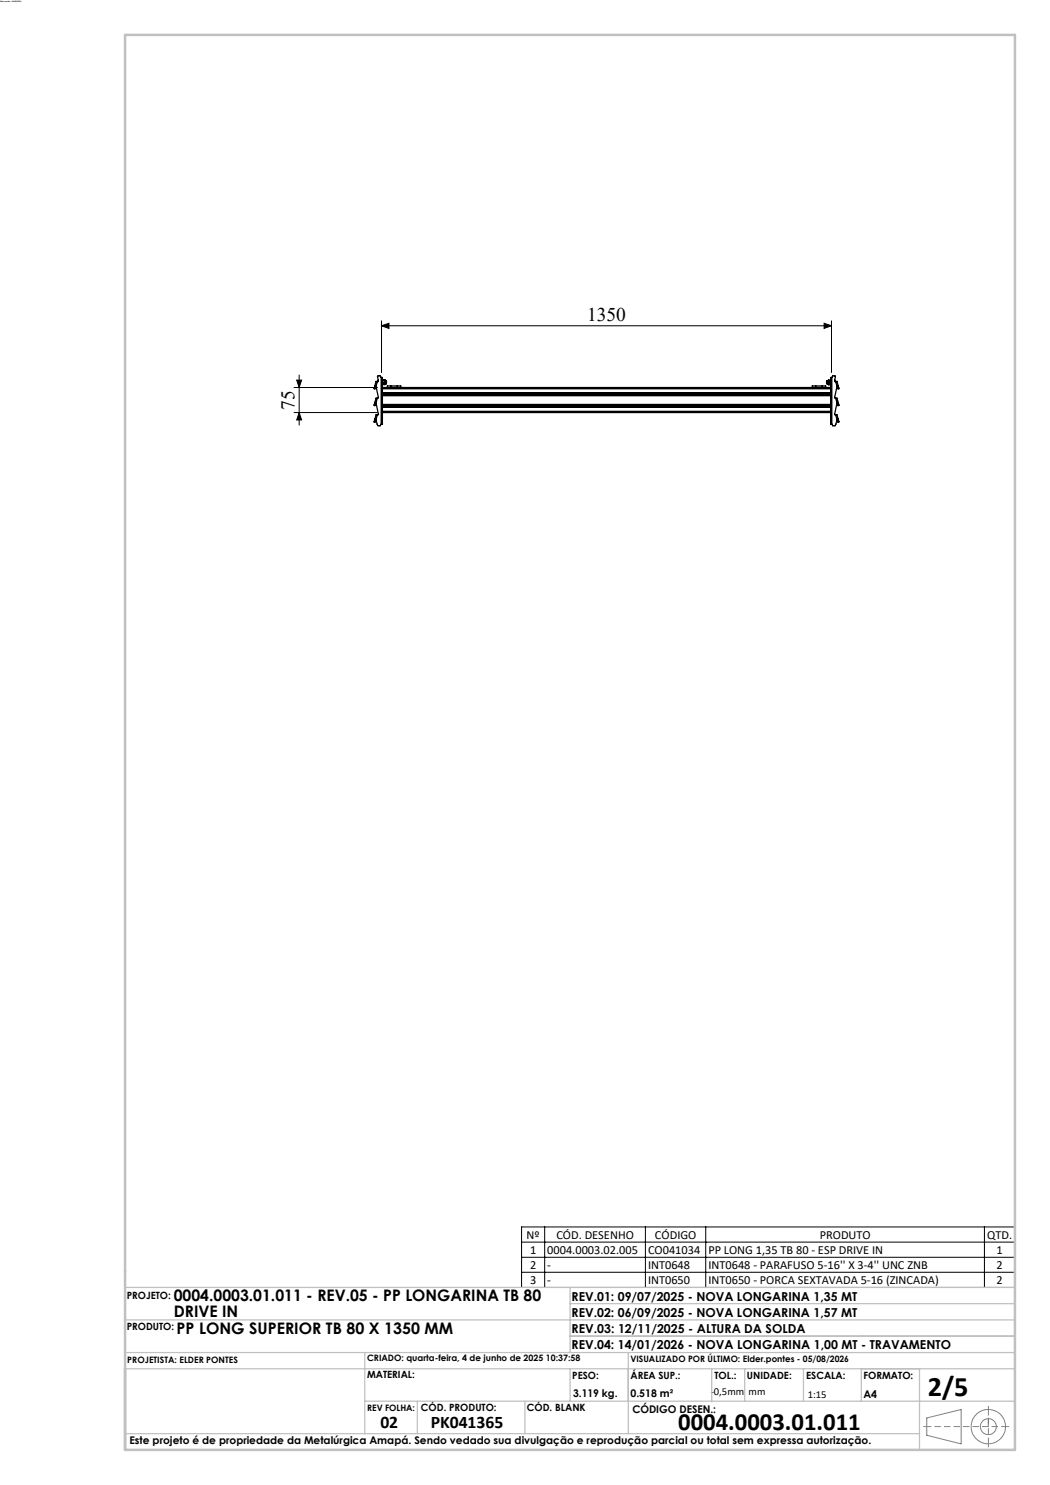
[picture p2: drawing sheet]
<svg xmlns="http://www.w3.org/2000/svg" width="210mm" height="297mm" viewBox="0 0 210 297" stroke-linecap="round" stroke-linejoin="round" font-family="sans-serif">
<g fill="none" stroke="#000" stroke-width=".25">
<path d="M74.9 77.6l-.1 .1 .2 .1v-.2M74.9 77.6h.1M75 77.2l.2 .1M75 77.2v.1M75 77.3h.1M75 77.3l-.1 .3M75.1 77.2v.1M75.1 77.3l-.1 .3M75.2 77.3l.5 2.2-.2 .2M75.5 79.7l-.3-.1-.2 .9M75.5 76.3h-.3l-.2 .9M75.5 79.7l-.3 .9"/>
<path d="M75.5 76.3l-.3 1M75.6 76.2v.1M75.6 76.1v.1M75.6 76.1h.1M75.7 76.1l-.1 .1M76.2 75.5h.3v2.2M76.2 75.5l-.2-.3h-.4l-.1 .1 .2 .9-.2 .1M76.2 75.5v9.3M76.5 78.8v.1M76.5 78.6h89.6zM76.5 79.1h.1M76.5 76.1h.4v.8h-.4"/>
<path d="M76.5 78.8h89.6M76.5 78.9h89.6M76.5 77.7v1.1M76.5 78.9v2.2M76.5 79.1h89.6M76.5 77.5h1M76.5 77.7h89.6M76.5 76.4v.1M76.5 76.1h.1M76.5 76.9h.1M76.5 76.5h.4M76.9 76.5v.2"/>
<path d="M76.9 76.9h.1M76.9 76.1h.1M76.9 76.1v.2M76.9 76.3v.2M76.9 76.3v.4M76.9 76.7v.2M76.9 76.7h.1M76.9 76.3h.1M77 76.7h.1M77 76.2h.1M77 76.2v.5M77 76.2v.1"/>
<path d="M77 76.2l-.1 .1M77 76.3v.4M77.1 76.7h.1M77.1 76.2h.1M77.1 76.2v.5M77.1 76.2l-.1 .1M77.1 76.2v.1M77.1 76.3v.4M77.2 76.2v.5M77.2 76.2h.1M77.2 76.7h.1M77.2 76.2l-.1 .1"/>
<path d="M77.2 76.2v.1M77.2 76.3v.4M77.3 76.2v.5M77.3 76.2l-.1 .1M77.5 77.5h.6M78.1 77.2h-.6v.3M78.1 77.5h1.4M78.1 77.2v.3M78.1 77.2h1.4M79.5 77.5h.7M79.5 77.2h.7v.3M79.5 77.2v.3"/>
<path d="M80.2 77.5h82.3M162.5 77.5h.6M163.1 77.2h-.6v.3M163.1 77.5h1.4M163.1 77.2h1.4M163.1 77.2v.3M164.5 77.2h.6v.3M164.5 77.5h.6M164.5 77.2v.3M165.1 77.5h1M165.3 76.2v.5M165.3 76.2l.1 .1"/>
<path d="M165.4 76.3v.4M165.4 76.7h.1M165.4 76.7h-.1M165.4 76.2v.5M165.4 76.2h.1M165.4 76.2v.1M165.5 76.2v.5M165.5 76.2v.1M165.5 76.3v.4M165.5 76.7h.1M165.5 76.2h.1M165.5 76.2l.1 .1"/>
<path d="M165.6 76.3v.4M165.6 76.7h.1M165.6 76.7h-.1M165.6 76.2v.5M165.6 76.2v.1M165.6 76.2h.1M165.6 76.2l.1 .1M165.7 76.3h.1M165.7 76.7h.1M165.7 76.9h.1M165.7 76.3v.4M165.7 76.9h.4"/>
<path d="M165.7 76.7h-.1M165.7 76.4v.1M165.7 76.8v.1M165.7 76.1h.1M165.7 76.1v.8M165.7 76.4h.4M166.1 76.4v.3M166.1 76.1h.1M166.1 76.9h.1M166.1 76.7v.2M166.1 76.3v.1M166.1 76.3v.4"/>
<path d="M166.1 76.1v.2M166.1 78.8v.1M166.1 79.1h.1M166.1 76.1h-.4v.8M166.1 77.7v1.1M166.1 78.9v2.2M166.4 75.5h-.3v2.2M166.4 75.5l.1-.3h.5l-.1 1 .2 .1M166.4 75.5v9.3M166.9 76.1l.1 .1M166.9 76l.1 .1M167 76.2v.1"/>
<path d="M167 76.1v.1M167.1 79.7l.3-.1 .2 .9M167.1 76.3h.3l.2 .9M167.1 79.7l.3 .9M167.1 76.3l.3 1M167.4 77.3l-.5 2.2 .2 .2M167.4 77.2v.1M167.5 77.2v.1M167.5 77.3l.1 .3M167.6 77.2h-.2M167.6 77.2v.1M167.6 77.3h-.1"/>
<path d="M167.6 77.3l.1 .3M167.7 77.6l.1 .1-.2 .1v-.2M167.7 77.6h-.1M74.9 80.9l-.1 .2h.2v-.2M74.9 84.2l-.1 .2 .2 .1v-.2M74.9 84.2l.1 .1M74.9 80.9h.1M75 83.9h.2M75 80.5l.2 .1M75 83.9h.1M75 80.5v.1M75 83.9l.1 .1"/>
<path d="M75 80.6h.1M75 83.9l-.1 .3M75 80.6l-.1 .3M75.1 83.9v.1M75.1 80.6h.1M75.1 84l-.1 .3M75.1 80.6l-.1 .3M75.2 83.9h.1M75.2 80.6h.1M75.2 80.6l.5 2.2-.2 .2M75.2 83.9l.4 1.3h.4l.2-.4M75.5 83l-.3-.1-.2 1"/>
<path d="M75.5 83l-.3 .9M76.5 81.1v.1M76.5 80.9h.1M76.5 81.4l89.6 .1zM76.5 82.3v2.5h-.3M76.5 81.1h89.6M76.5 81.2h89.6M76.5 81.2v1.1M76.5 80.9h89.6M76.5 82.3h89.6M76.5 82.5h89.6M166.1 81.1v.1"/>
<path d="M166.1 80.9h.1M166.1 82.3v2.5h.3M166.1 81.2v1.1M167.1 83l.3-.1 .2 1M167.1 83l.3 .9M167.4 80.6h.1M167.4 80.6l-.5 2.2 .2 .2M167.4 83.9l-.4 1.3h-.5l-.1-.4M167.4 83.9h.1M167.5 80.6h.1M167.5 83.9v.1M167.5 84l.1 .3"/>
<path d="M167.5 80.6l.1 .3M167.6 80.5l-.2 .1M167.6 83.9h-.2M167.6 80.5v.1M167.6 83.9h.1M167.6 80.6h-.1M167.6 83.9l-.1 .1M167.6 83.9l.1 .3M167.6 80.6l.1 .3M167.7 80.9l.1 .2h-.2v-.2M167.7 84.2l.1 .2-.2 .1v-.2M167.7 80.9h-.1"/>
<path d="M167.7 84.2l-.1 .1"/>
</g>
<g fill="none" stroke="#000" stroke-width=".2">
<path d="M58.8 77.5h16.7M59.3 76h1l-.5 1.5zM59.8 75v10M76.3 65.2l1.5-.5v1zM76.3 64.2v10.3M76.3 65.2h90M164.8 64.7l1.5 .5-1.5 .5zM166.3 64.2v10.3M58.8 82.5h16.7M59.8 82.5l.5 1.5h-1zM104.3 245.4h98.6v12.1h-98.6zM104.3 248.4h98.6"/>
<path d="M104.3 251.5h98.6M104.3 254.5h98.6M108.9 245.4v12.1M129.1 245.4v12.1M141.1 245.4v12.1M196.9 245.4v12.1"/>
</g>
<g fill="none" stroke="#808080" stroke-width=".2">
<path d="M185.3 283.6l6.9-1.7v6.9l-6.9-1.7zM197.7 283.6v1.7"/>
<circle cx="197.7" cy="285.3" r="3.4"/>
<circle cx="197.7" cy="285.3" r="1.61"/>
</g>
<path d="M185.4 285.3h15.7M185.4 285.3h-.7M197.7 281.9v-.7M197.7 288.7v.8M201.1 285.3h.7" fill="none" stroke="#808080" stroke-width=".2" stroke-dasharray="1.3 .6" stroke-dashoffset=".4" stroke-linecap="butt"/>
<path d="M197.7 288.7v-6.8" fill="none" stroke="#808080" stroke-width=".2" stroke-dasharray="1.3 .6" stroke-dashoffset=".1" stroke-linecap="butt"/>
<path d="M163 270.5h40" fill="none" stroke="#c0c0c0" stroke-width=".2"/>
<g fill="none" stroke="#c0c0c0" stroke-width=".25">
<path d="M25 257.5h178M114 257.5v13M25 273.8h178M25 270.5h178M25 264h178M73 270.5v16.2M114 260.7h89M114 273.8v6.4M114 267.2h89M125.7 270.5v16.2M127.8 267.2v.1M142.3 273.9v6.5"/>
<path d="M145.3 267.2v.1M148.9 273.8v6.4M160.7 267.2v.1M160.7 273.8v6.4M172.3 273.8v6.4M172.6 267.2v.1M183.9 267.2v.1M183.9 273.8v16.2M25 286.7h158.9M73 280.2h130M83.5 280.2v6.5M105 280.2v6.5"/>
</g>
<path d="M25 290h178" fill="none" stroke="#c0c0c0" stroke-width=".35"/>
<path d="M25 7h178v283h-178z" fill="none" stroke="#c0c0c0" stroke-width=".5"/>
<g fill="#000">
<path d="M59.3 76h1l-.5 1.5zM59.8 82.5l.5 1.5h-1z"/>
<path d="M76.3 65.2l1.5-.5v1zM164.8 64.7l1.5 .5-1.5 .5z"/>
</g>
<text font-size="5.6" x="185.6" y="279.2">2/5</text>
<text font-size="4.9" x="135.6" y="286.1">0004.0003.01.011</text>
<g font-size="3.9">
<text x="117.4" y="64.2">1350</text>
<text x="58.9" y="81.9" transform="rotate(-90 58.9 81.9)">75</text>
</g>
<g font-size="3.5">
<text x="76.1" y="285.6">02</text>
<text x="86.1" y="285.6">PK041365</text>
</g>
<g font-size="3.2">
<text x="34.8" y="260.3">0004.0003.01.011 - REV.05 - PP LONGARINA TB 80</text>
<text x="34.8" y="263.4">DRIVE IN</text>
<text x="35.3" y="266.7">PP LONG SUPERIOR TB 80 X 1350 MM</text>
</g>
<g font-size="2.5">
<text x="105.3" y="247.8">Nº</text>
<text x="106" y="250.8">1</text>
<text x="109.5" y="250.8">0004.0003.02.005</text>
<text x="111.3" y="247.8">CÓD. DESENHO</text>
<text x="129.6" y="250.8">CO041034</text>
<text x="131" y="247.8">CÓDIGO</text>
<text x="141.7" y="250.8">PP LONG 1,35 TB 80 - ESP DRIVE IN</text>
<text x="164" y="247.8">PRODUTO</text>
<text x="197.4" y="247.8">QTD.</text>
<text x="199.3" y="250.8">1</text>
<text x="106" y="253.8">2</text>
<text x="106" y="256.8">3</text>
<text x="109.5" y="253.8">-</text>
<text x="109.5" y="256.8">-</text>
<text x="129.6" y="253.8">INT0648</text>
<text x="129.6" y="256.8">INT0650</text>
<text x="141.7" y="253.8">INT0648 - PARAFUSO 5-16'' X 3-4'' UNC ZNB</text>
<text x="141.7" y="256.8">INT0650 - PORCA SEXTAVADA 5-16 (ZINCADA)</text>
<text x="199.3" y="253.8">2</text>
<text x="199.3" y="256.8">2</text>
<text x="114.3" y="260.1">REV.01: 09/07/2025 - NOVA LONGARINA 1,35 MT</text>
<text x="114.3" y="263.4">REV.02: 06/09/2025 - NOVA LONGARINA 1,57 MT</text>
<text x="114.3" y="266.6">REV.03: 12/11/2025 - ALTURA DA SOLDA</text>
<text x="114.3" y="269.8">REV.04: 14/01/2026 - NOVA LONGARINA 1,00 MT - TRAVAMENTO</text>
</g>
<g font-size="2.1">
<text x="114.6" y="279.3">3.119 kg.</text>
<text x="126.1" y="279.3">0.518 m²</text>
<text x="142.1" y="279.1">-0,5mm</text>
<text x="149.7" y="279.1">mm</text>
<text x="161.5" y="279.5">1:15</text>
<text x="172.7" y="279.6">A4</text>
<text x="126.5" y="282.6">CÓDIGO DESEN.:</text>
<text x="25.9" y="288.8">Este projeto é de propriedade da Metalúrgica Amapá. Sendo vedado sua divulgação e reprodução parcial ou total sem expressa autorização.</text>
</g>
<g font-size="2">
<text x="25.3" y="259.7">PROJETO:</text>
<text x="25.3" y="266.1">PRODUTO:</text>
<text x="73.4" y="275.7">MATERIAL:</text>
<text x="114.5" y="275.8">PESO:</text>
<text x="126.1" y="275.8">ÁREA SUP.:</text>
<text x="142.9" y="275.8">TOL.:</text>
<text x="149.4" y="275.8">UNIDADE:</text>
<text x="161.2" y="275.8">ESCALA:</text>
<text x="172.7" y="275.8">FORMATO:</text>
<text x="84.2" y="282.2">CÓD. PRODUTO:</text>
<text x="105.4" y="282.2">CÓD. BLANK</text>
</g>
<g font-size="1.8">
<text x="25.5" y="272.5">PROJETISTA: ELDER PONTES</text>
<text x="73.4" y="272.2">CRIADO: quarta-feira, 4 de junho de 2025 10:37:58</text>
<text x="126.1" y="272.3">VISUALIZADO POR ÚLTIMO: Elder.pontes - 05/08/2026</text>
<text x="73.4" y="282.2">REV FOLHA:</text>
</g>
<text font-size=".4" x="0" y=".3">Elder.pontes - 05/08/2026</text>
</svg>
